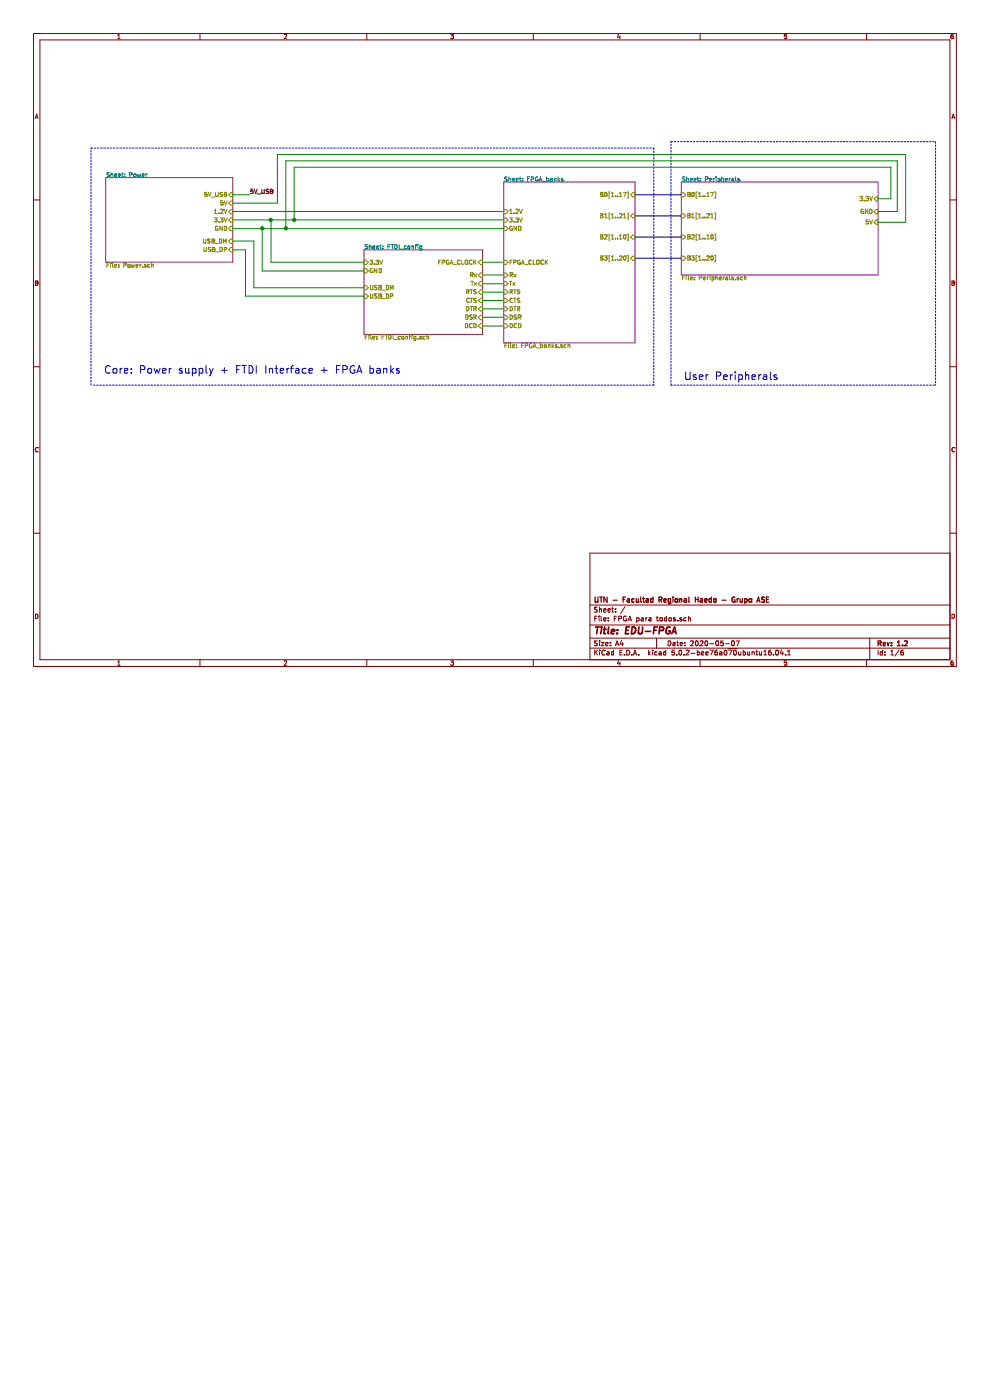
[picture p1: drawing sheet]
EESchema Schematic File Version 4
LIBS:FPGA para todos-cache
EELAYER 26 0
EELAYER END
$Descr A4 11693 8268
encoding utf-8
Sheet 1 6
Title "EDU-FPGA"
Date "2020-05-07"
Rev "1.2"
Comp "UTN - Facultad Regional Haedo - Grupo ASE"
Comment1 ""
Comment2 ""
Comment3 ""
Comment4 ""
$EndDescr
$Sheet
S 1250 2100 1500 1000
U 5BBD01B2
F0 "Power" 50
F1 "Power.sch" 50
F2 "3.3V" I R 2750 2600 50 
F3 "5V" I R 2750 2400 50 
F4 "5V_USB" I R 2750 2300 50 
F5 "GND" I R 2750 2700 50 
F6 "USB_DM" I R 2750 2850 50 
F7 "USB_DP" I R 2750 2950 50 
F8 "1.2V" I R 2750 2500 50 
$EndSheet
$Sheet
S 4300 2950 1400 1000
U 5C8FB30B
F0 "FTDI_config" 50
F1 "FTDI_config.sch" 50
F2 "3.3V" I L 4300 3100 50 
F3 "USB_DP" I L 4300 3500 50 
F4 "USB_DM" I L 4300 3400 50 
F5 "GND" I L 4300 3200 50 
F6 "FPGA_CLOCK" I R 5700 3100 50 
F7 "Rx" I R 5700 3250 50 
F8 "Tx" I R 5700 3350 50 
F9 "RTS" I R 5700 3450 50 
F10 "CTS" I R 5700 3550 50 
F11 "DTR" I R 5700 3650 50 
F12 "DSR" I R 5700 3750 50 
F13 "DCD" I R 5700 3850 50 
$EndSheet
Text Label 2950 2300 0    50   ~ 0
5V_USB
Wire Wire Line
	2750 2300 2950 2300
Wire Wire Line
	5700 3100 5950 3100
Wire Wire Line
	5700 3250 5950 3250
Wire Wire Line
	5700 3350 5950 3350
Wire Wire Line
	5700 3450 5950 3450
Wire Wire Line
	5700 3550 5950 3550
Wire Wire Line
	5700 3650 5950 3650
Wire Wire Line
	5700 3750 5950 3750
Wire Wire Line
	5700 3850 5950 3850
Wire Wire Line
	2750 2950 2900 2950
Wire Wire Line
	3000 2850 2750 2850
Wire Wire Line
	2750 2500 5950 2500
Wire Wire Line
	2750 2700 3100 2700
Wire Wire Line
	2750 2600 3200 2600
Wire Wire Line
	2900 2950 2900 3500
Wire Wire Line
	2900 3500 4300 3500
Wire Wire Line
	4300 3400 3000 3400
Wire Wire Line
	3000 3400 3000 2850
Wire Wire Line
	4300 3200 3100 3200
Wire Wire Line
	3100 3200 3100 2700
Connection ~ 3100 2700
Wire Wire Line
	4300 3100 3200 3100
Wire Wire Line
	3200 3100 3200 2600
Connection ~ 3200 2600
Wire Wire Line
	3200 2600 3475 2600
$Sheet
S 8050 2150 2325 1100
U 5CC47B0D
F0 "Peripherals" 50
F1 "Peripherals.sch" 50
F2 "3.3V" I R 10375 2350 50 
F3 "GND" I R 10375 2500 50 
F4 "B0[1..17]" I L 8050 2300 50 
F5 "B2[1..10]" I L 8050 2800 50 
F6 "B1[1..21]" I L 8050 2550 50 
F7 "B3[1..20]" I L 8050 3050 50 
F8 "5V" I R 10375 2625 50 
$EndSheet
Wire Bus Line
	7500 2300 8050 2300
Wire Bus Line
	7500 2550 8050 2550
Wire Bus Line
	7500 2800 8050 2800
Wire Bus Line
	7500 3050 8050 3050
Wire Notes Line
	1075 4550 1075 1750
Wire Notes Line
	1075 1750 7725 1750
Wire Notes Line
	7725 1750 7725 4550
Wire Notes Line
	7725 4550 1100 4550
Text Notes 1225 4425 0    89   ~ 0
Core: Power supply + FTDI Interface + FPGA banks
Wire Notes Line
	7925 4550 7925 1675
Text Notes 8075 4500 0    89   ~ 0
User Peripherals
$Sheet
S 5950 2150 1550 1900
U 5C9401B5
F0 "FPGA_banks" 50
F1 "FPGA_banks.sch" 50
F2 "Rx" I L 5950 3250 50 
F3 "Tx" I L 5950 3350 50 
F4 "RTS" I L 5950 3450 50 
F5 "CTS" I L 5950 3550 50 
F6 "DTR" I L 5950 3650 50 
F7 "DSR" I L 5950 3750 50 
F8 "DCD" I L 5950 3850 50 
F9 "FPGA_CLOCK" I L 5950 3100 50 
F10 "GND" I L 5950 2700 50 
F11 "3.3V" I L 5950 2600 50 
F12 "1.2V" I L 5950 2500 50 
F13 "B0[1..17]" I R 7500 2300 50 
F14 "B2[1..10]" I R 7500 2800 50 
F15 "B1[1..21]" I R 7500 2550 50 
F16 "B3[1..20]" I R 7500 3050 50 
$EndSheet
Wire Wire Line
	3475 2600 3475 1975
Wire Wire Line
	3475 1975 10525 1975
Wire Wire Line
	10525 1975 10525 2350
Wire Wire Line
	10525 2350 10375 2350
Connection ~ 3475 2600
Wire Wire Line
	3475 2600 5950 2600
Wire Wire Line
	3375 2700 3375 1900
Wire Wire Line
	3375 1900 10600 1900
Wire Wire Line
	10600 1900 10600 2500
Wire Wire Line
	10600 2500 10375 2500
Wire Wire Line
	3100 2700 3375 2700
Connection ~ 3375 2700
Wire Wire Line
	3375 2700 5950 2700
Wire Notes Line
	11050 1675 11050 4550
Wire Notes Line
	7925 1675 11050 1675
Wire Notes Line
	7925 4550 11050 4550
Wire Wire Line
	10375 2625 10700 2625
Wire Wire Line
	10700 2625 10700 1825
Wire Wire Line
	10700 1825 3275 1825
Wire Wire Line
	3275 1825 3275 2400
Wire Wire Line
	2750 2400 3275 2400
$EndSCHEMATC
